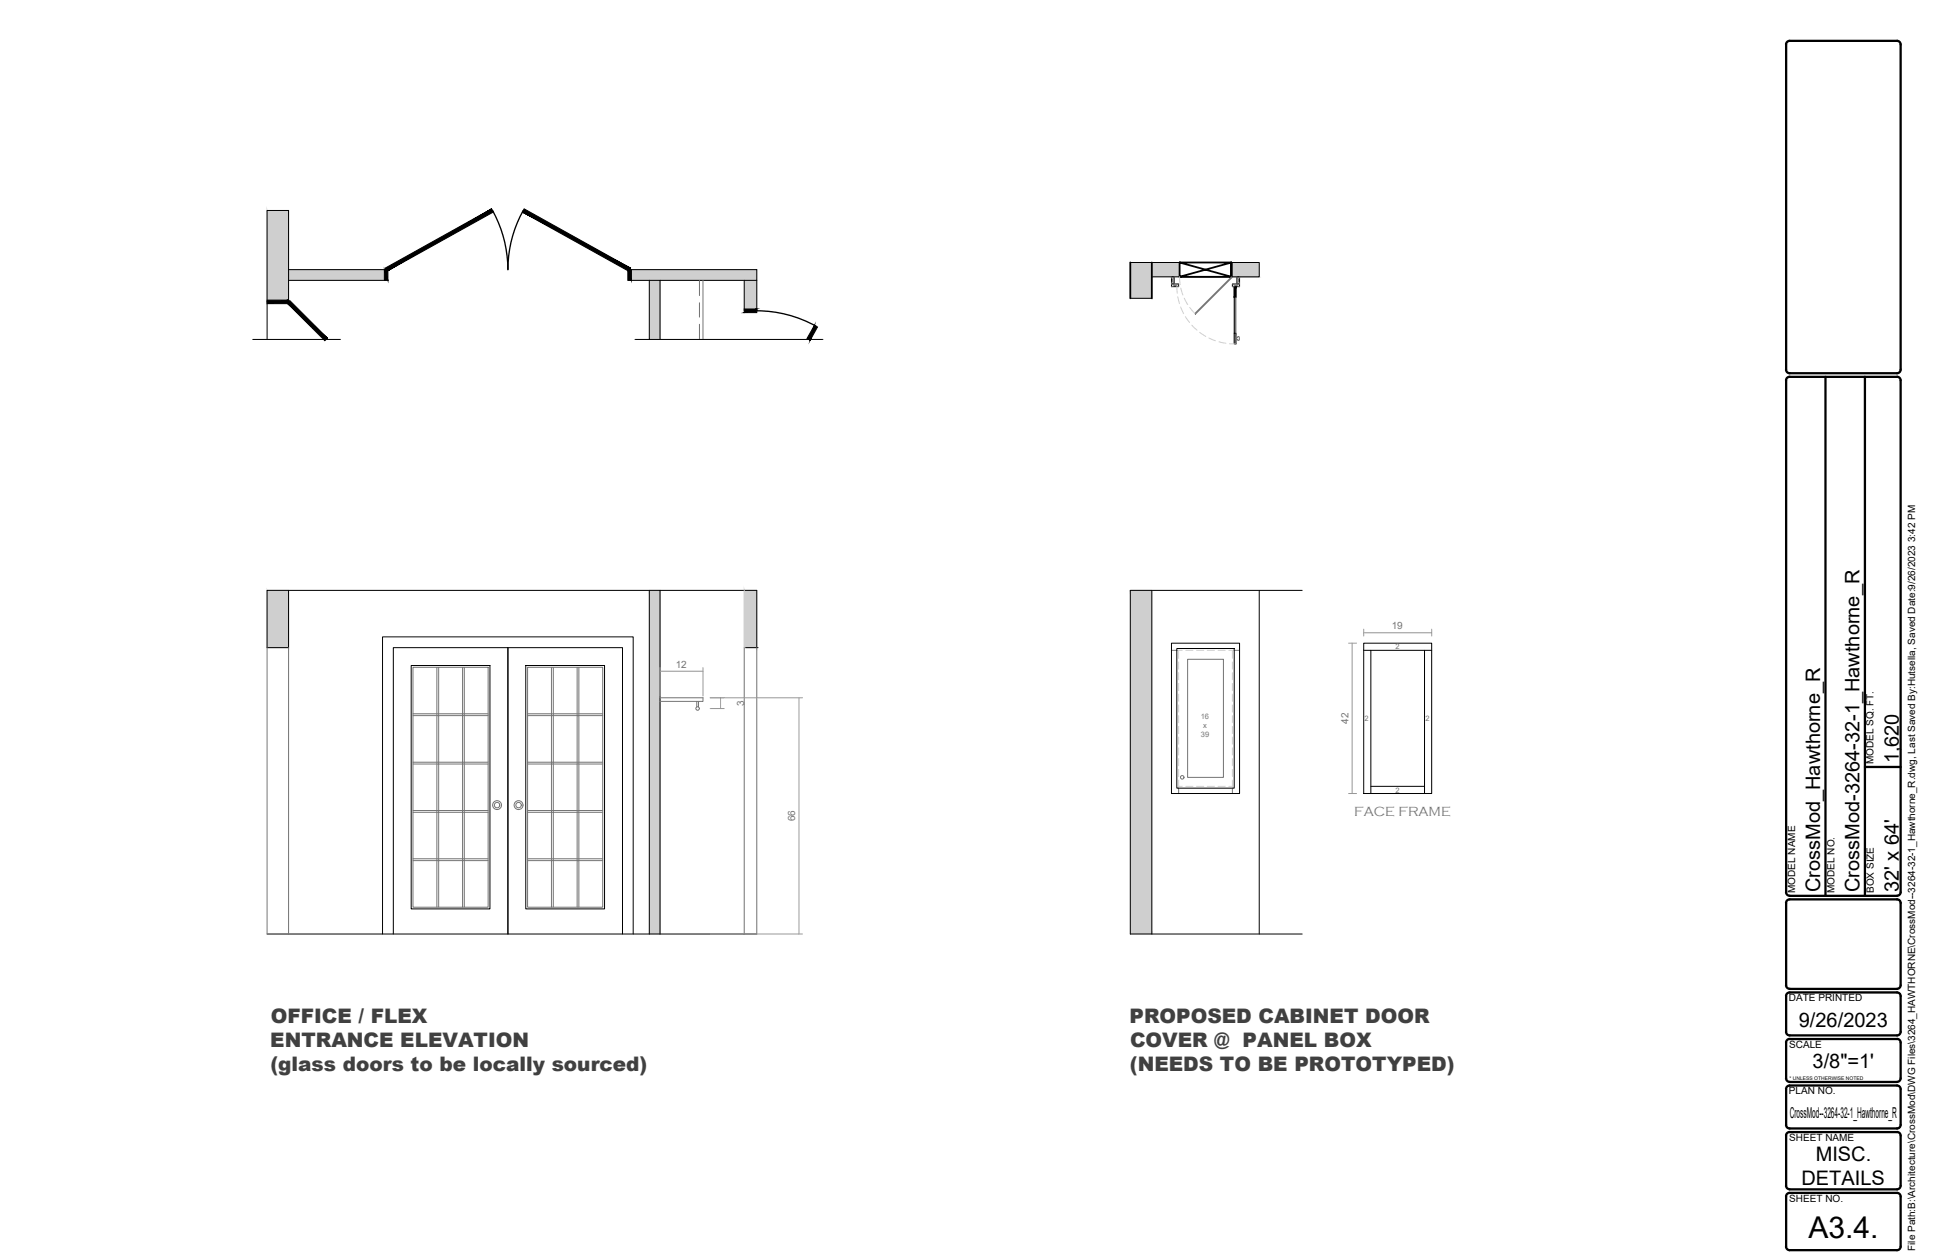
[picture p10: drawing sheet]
<svg xmlns="http://www.w3.org/2000/svg" width="432mm" height="279mm" viewBox="0 0 432 279" stroke-linecap="round" stroke-linejoin="round" font-family="sans-serif">
<!-- layer: ELEV1 -->
<g fill="#cfcfcf" stroke="#cfcfcf" stroke-width=".22">
<path d="M64 59.8l21.6 2.4v-2.4zM64 59.8l21.6 2.4h-21.6z"/>
<path d="M59.2 46.7l4.8 20.2v-20.2zM59.2 46.7l4.8 20.2h-4.8z"/>
<path d="M139.6 59.8l28.1 2.4v-2.4zM139.6 59.8l28.1 2.4h-28.1z"/>
<path d="M143.9 62.2l2.4 13.1v-13.1zM143.9 62.2l2.4 13.1h-2.4z"/>
<path d="M165 62.2l2.7 6.7v-6.7zM165 62.2l2.7 6.7h-2.7z"/>
<path d="M143.9 130.9l2.4 76.2v-76.2zM143.9 130.9l2.4 76.2h-2.4z"/>
<path d="M59.2 130.9l4.8 12.7v-12.7zM59.2 130.9l4.8 12.7h-4.8z"/>
<path d="M165 130.9l2.7 12.7v-12.7zM165 130.9l2.7 12.7h-2.7z"/>
<path d="M250.5 58.2l4.8 7.9v-7.9zM250.5 58.2l4.8 7.9h-4.8z"/>
<path d="M255.3 58.2l6.2 3.2v-3.2zM255.3 58.2l6.2 3.2h-6.2z"/>
<path d="M273 58.2l6.1 3.2v-3.2zM273 58.2l6.1 3.2h-6.1z"/>
<path d="M273 61.4h6.1zM273 61.4h6.1z"/>
<path d="M250.5 130.9l4.8 76.2v-76.2zM250.5 130.9l4.8 76.2h-4.8z"/>
</g>
<!-- layer: DR -->
<g fill="#000" stroke="#000" stroke-width=".22">
<path d="M85.2 59.8l.8 2.4v-2.4zM85.2 59.8l.8 2.4h-.8z"/>
<path d="M85.8 60.1l23.6-13.1-.4-.7zM85.4 59.5l23.6-13.2-23.2 13.8z"/>
<path d="M116.2 46.3l-.4 .7 24 12.5zM115.8 47l24 12.5-.4 .6z"/>
<path d="M139.2 59.8l.8 2.4v-2.4zM139.2 59.8l.8 2.4h-.8z"/>
<path d="M59.2 66.5v.8l4.8-.8zM59.2 67.3l4.8-.8v.8z"/>
<path d="M63.7 67.2l8.3 8.3 .6-.5zM63.7 67.2l.5-.5 8.4 8.3z"/>
<path d="M165 69.3h2.7v-.8zM165 68.5h2.7l-2.7 .8z"/>
<path d="M180.5 72.1l-.9 3.4 1.6-3zM180.5 72.1l-.9 3.4-.7-.4z"/>
</g>
<!-- layer: IP -->
<path d="M64 59.8h21.6M139.6 59.8h28.1M250.5 58.2h28.6v3.2h-23.8M59.2 66.9v-20.2h4.8v20.2M64 62.2h21.6M139.6 62.2h28.1M143.9 62.2v13.1M146.3 62.2v13.1M250.5 66.1h4.8" fill="none" stroke="#000" stroke-width=".22"/>
<!-- layer: DR -->
<path d="M109.2 46.7a27.3 27.3 0 0 1 3.4 13.1 26.7 26.7 0 0 1 3.4-13.1M167.7 68.9a27 27 0 0 1 13.2 3.4" fill="none" stroke="#000" stroke-width=".3"/>
<!-- layer: ELEV2 -->
<g fill="none" stroke="#000" stroke-width=".22">
<path d="M259.7 61.4h.6v1.6h-.6zM259.7 63h1.6v.6h-1.6zM273.2 63h1.6v.6h-1.6zM273.6 73.9h.4v2.4h-.4zM273.6 63.6h.4v2.4h-.4zM273.6 66v7.9M273.8 66v7.9M274.2 61.4h.6v1.6h-.6zM64 130.9v12.7h-4.8v-12.7h108.5v12.7M143.9 130.9v76.2M146.3 130.9v76.2M91.1 147.6h17.5v53.9h-17.5z"/>
<path d="M112.6 143.6v63.5M116.5 147.6h17.5v53.9h-17.5zM165.3 143.6h2.7M259.7 142.6h15.1v33.4h-15.1zM260.9 143.8h12.7v31h-12.7zM302.3 142.6h15.1v33.4h-15.1zM302.3 144.2h15.1M303.9 144.2v31.8M315.8 144.2v31.8M303.9 174.4h11.9M59.2 207.1h108.5M84.8 207.1v-65.9h55.6v65.9"/>
<path d="M87.2 207.1v-63.5h50.8v63.5"/>
</g>
<!-- layer: ELEV1 -->
<g fill="none" stroke="#737373" stroke-width=".22">
<path d="M259.7 61.4l.6 1.6M260.3 61.4l-.6 1.6 1.6 .6M261.3 63l-1.6 .6M273 61.4l.1 .1-8.1 8.2-.1-.2zM273.2 63l1.6 .6M274 66v7.9M274.2 61.4l.6 1.6-1.6 .6M274.2 74.9l.2-.2a.41 .41 0 0 1 .3 .4 .41 .41 0 0 1-.3 .4l-.2-.3M274.2 74.9h-.2v.3h.2M274.8 61.4l-.6 1.6M91.5 148h16.7v53.2h-16.7zM116.9 148h16.7v53.2h-16.7z"/>
<path d="M146.3 154.7h9.5v.8h-9.5M154.5 155.5v1.3M154.8 155.5v1.3M263.2 146.2h8v26.2h-8z"/>
<circle cx="154.6" cy="157.1" r=".39"/>
<circle cx="110.2" cy="178.5" r=".98"/>
<circle cx="110.2" cy="178.5" r=".6"/>
<circle cx="114.9" cy="178.5" r=".98"/>
<circle cx="114.9" cy="178.5" r=".6"/>
</g>
<!-- layer: elevation -->
<g fill="none" stroke="#737373" stroke-width=".22">
<path d="M59.2 143.6v63.5M64 143.6v63.5M91.5 158.3h16.7M91.5 158.7h16.7M96.8 148v53.2M97.2 148v53.2M102.5 148v53.2M102.9 148v53.2M116.9 158.3h16.7M116.9 158.7h16.7M122.2 148v53.2M122.6 148v53.2"/>
<path d="M127.9 148v53.2M128.3 148v53.2M165 143.6v63.5M167.7 143.6v63.5M91.5 169h16.7M91.5 169.4h16.7M91.5 179.7h16.7M116.9 169h16.7M116.9 169.4h16.7M116.9 179.7h16.7M91.5 180.1h16.7M91.5 190.4h16.7"/>
<path d="M91.5 190.8h16.7M116.9 180.1h16.7M116.9 190.4h16.7M116.9 190.8h16.7"/>
<circle cx="262.1" cy="172.4" r=".39"/>
</g>
<!-- layer: CAB -->
<path d="M155 62.2v3.4M155 67.1v3.2M155 71.9v3.4M155.8 62.2v13.1M259.7 144.2h1.2M273.6 144.2h1.2M261.3 174.8v1.2M273.2 174.8v1.2" fill="none" stroke="#737373" stroke-width=".22"/>
<!-- layer: SALESLIT -->
<path d="M167.7 59.8v9.1M56 75.3h19.5M59.2 66.9v8.4M140.8 75.3h41.6M165 62.2v6.7" fill="none" stroke="#000" stroke-width=".22"/>
<!-- layer: ELEV1 -->
<g fill="none" stroke="#cfcfcf" stroke-width=".22">
<path d="M260.9 63.6l.1 1.4M261.1 65.8l.4 1.5M261.5 61.4l.1 1.7M261.7 68.1l.7 1.4M261.7 63.9l.5 1.5M262.5 66.1l.8 1.4M262.8 70.2l.9 1.3M263.7 68.2l1.2 1.3M264.2 72.1l1.1 1.1M265.9 73.7l1.4 .9M268 75l1.4 .6M270.2 75.8l1.5 .3"/>
<path d="M272.5 76.2l1.5 .1M165 130.9v12.7M260.9 144.2h1.2M261.3 144.2v1.8M261.3 146.8v1.6M261.3 149.2v1.5M261.3 151.6v1.5M261.3 153.9v1.6M261.3 156.3v1.6M261.3 158.7v1.6M262.8 144.2h1.6M265.2 144.2h1.6"/>
<path d="M267.6 144.2h1.6M270 144.2h1.6M272.4 144.2h1.2M273.2 144.2v1.8M273.2 146.8v1.6M273.2 149.2v1.5M273.2 151.6v1.5M273.2 153.9v1.6M273.2 156.3v1.6M273.2 158.7v1.6M261.3 174.4h.8M261.3 161.1v1.6"/>
<path d="M261.3 163.4v1.6M261.3 165.8v1.6M261.3 168.2v1.6M261.3 170.6v1.6M261.3 173v1.8M262.8 174.4h1.6M265.2 174.4h1.6M267.6 174.4h1.6M270 174.4h1.6M272.4 174.4h.8M273.2 161.1v1.6M273.2 163.4v1.6"/>
<path d="M273.2 165.8v1.6M273.2 168.2v1.6M273.2 170.6v1.6M273.2 173v1.8"/>
</g>
<!-- layer: cabinet -->
<g fill="none" stroke="#999" stroke-width=".22">
<path d="M302.3 139.5v1.5M317.4 139.5v1.5M146.3 148v6.3M146.3 148.8h9.5M155.8 148v6.3M157.4 154.7h20.5M157.4 157.1h3.1M159.7 154.7v2.4M177.1 154.7v52.4M298.9 142.6h1.8M299.7 142.6v33.4M302.3 140.3h15.1"/>
<path d="M298.9 176h1.8M157.4 207.1h20.5"/>
</g>
<!-- layer: FPEW -->
<path d="M250.5 58.2v7.9M255.3 58.2v7.9M261.5 58.2v3.2h11.5v-3.2h-11.5l11.5 3.2v-3.2l-11.5 3.2" fill="none" stroke="#000" stroke-width=".4"/>
<!-- layer: SALESLIT -->
<path d="M273.6 73.9v2.4l.4-2.4zM274 73.9v2.4h-.4z" fill="#cfcfcf" stroke="#cfcfcf" stroke-width=".22"/>
<path d="M273.6 63.6v2.4l.4-2.4zM274 63.6v2.4h-.4z" fill="#000" stroke="#000" stroke-width=".22"/>
<!-- layer: cabinet -->
<path d="M255.3 130.9v76.2M279.1 130.9v76.2M288.6 130.9h-38.1v76.2h38.1" fill="none" stroke="#000" stroke-width=".22"/>
<!-- layer: BOR -->
<g fill="none" stroke="#000" stroke-width=".51">
<path d="M395.9 9.9a.79 .79 0 0 1 .8-.8h23.8a.79 .79 0 0 1 .8 .8v72.1a.79 .79 0 0 1-.8 .8h-23.8a.79 .79 0 0 1-.8-.8M395.9 9.9v72.1M395.9 84.3a.76 .76 0 0 1 .8-.7l23.8-.1a.79 .79 0 0 1 .8 .8v113.5a.79 .79 0 0 1-.8 .8M395.9 84.3v113.5M404.6 83.6v115M413.4 83.6v115M413.4 170.1h7.9M395.9 197.8a.79 .79 0 0 0 .8 .8M396.7 198.6h23.8M395.9 218.5a.83 .83 0 0 0 .8 .8h23.8a.79 .79 0 0 0 .8-.8M395.9 200.2a.79 .79 0 0 1 .8-.8h23.8a.79 .79 0 0 1 .8 .8v18.3M395.9 200.2v18.3"/>
<path d="M395.9 220.9a.79 .79 0 0 1 .8-.8h23.8a.79 .79 0 0 1 .8 .8v7.9a.79 .79 0 0 1-.8 .8h-23.8a.79 .79 0 0 1-.8-.8M395.9 239.1a.79 .79 0 0 0 .8 .8M395.9 220.9v7.9M395.9 231.2v7.9M396.7 230.4a.79 .79 0 0 0-.8 .8M396.7 230.4h23.8M396.7 239.9h23.8M420.5 230.4a.79 .79 0 0 1 .8 .8v7.9a.79 .79 0 0 1-.8 .8M395.9 251.8a.76 .76 0 0 1 .8-.8h23.8a.79 .79 0 0 1 .8 .8v11.1a.79 .79 0 0 1-.8 .8h-23.8a.83 .83 0 0 1-.8-.8M395.9 241.5a.79 .79 0 0 1 .8-.8h23.8a.79 .79 0 0 1 .8 .8v7.9a.79 .79 0 0 1-.8 .8h-23.8a.79 .79 0 0 1-.8-.8M395.9 241.5v7.9M395.9 251.8v11.1"/>
<path d="M395.9 265.3a.79 .79 0 0 1 .8-.8h23.8a.79 .79 0 0 1 .8 .8v11.1a.79 .79 0 0 1-.8 .8h-23.8a.79 .79 0 0 1-.8-.8M395.9 265.3v11.1"/>
</g>
<text font-size="6.7" x="400.9" y="274.4">A3.4.</text>
<g font-size="4.4">
<text x="420.9" y="169.3" transform="rotate(-90 420.9 169.3)">1,620</text>
<text x="403.5" y="197.8" transform="rotate(-90 403.5 197.8)">CrossMod_Hawthorne_R</text>
<text x="412.2" y="197.8" transform="rotate(-90 412.2 197.8)">CrossMod-3264-32-1_Hawthorne_R</text>
<text x="420.9" y="197.8" transform="rotate(-90 420.9 197.8)">32' x 64'</text>
<text x="398.7" y="227.6">9/26/2023</text>
<text x="401.8" y="236.7">3/8&quot;=1'</text>
<text x="402.5" y="257.5">MISC.</text>
<text x="399.3" y="262.8">DETAILS</text>
</g>
<g font-size="4.4" fill="#404040">
<text x="60" y="226.8">OFFICE / FLEX</text>
<text x="250.4" y="226.8">PROPOSED CABINET DOOR</text>
<text x="59.9" y="232.2">ENTRANCE ELEVATION</text>
<text x="250.5" y="232.2">COVER @ PANEL BOX</text>
<text x="60" y="237.5">(glass doors to be locally sourced)</text>
<text x="250.5" y="237.5">(NEEDS TO BE PROTOTYPED)</text>
</g>
<text font-size="3.3" x="396.7" y="247.9">CrossMod--3264-32-1_Hawthorne_R</text>
<text font-size="3" fill="#737373" x="300.1" y="181">FACE FRAME</text>
<g font-size="2.2" fill="#737373">
<text x="308.5" y="139.5">19</text>
<text x="149.8" y="148">12</text>
<text x="164.9" y="156.5" transform="rotate(-90 164.9 156.5)">3</text>
<text x="298.9" y="160.5" transform="rotate(-90 298.9 160.5)">42</text>
<text x="176.3" y="182.1" transform="rotate(-90 176.3 182.1)">66</text>
</g>
<g font-size="2.2">
<text x="415.3" y="169.4" transform="rotate(-90 415.3 169.4)">MODEL SQ. FT.</text>
<text x="397.9" y="198" transform="rotate(-90 397.9 198)">MODEL NAME</text>
<text x="406.6" y="198" transform="rotate(-90 406.6 198)">MODEL NO.</text>
<text x="415.4" y="198" transform="rotate(-90 415.4 198)">BOX SIZE</text>
<text x="396.5" y="222.1">DATE PRINTED</text>
<text x="396.6" y="232.4">SCALE</text>
<text x="396.5" y="242.7">PLAN NO.</text>
<text x="396.6" y="253">SHEET NAME</text>
<text x="396.6" y="266.5">SHEET NO.</text>
<text x="424.5" y="277.4" transform="rotate(-90 424.5 277.4)">File Path:B:\Architecture\CrossMod\DWG Files\3264_HAWTHORNE\CrossMod--3264-32-1_Hawthorne_R.dwg, Last Saved By:Hutsella, Saved Date:9/26/2023 3:42 PM</text>
</g>
<g font-size="1.7" fill="#737373">
<text x="309.3" y="144">2</text>
<text x="266.1" y="159.3">16</text>
<text x="266.7" y="161.3">x</text>
<text x="302.5" y="159.8">2</text>
<text x="316" y="159.8">2</text>
<text x="266.2" y="163.3">39</text>
<text x="309.3" y="175.7">2</text>
</g>
<text font-size="1.1" x="396.7" y="239.5">* UNLESS OTHERWISE NOTED</text>
</svg>
